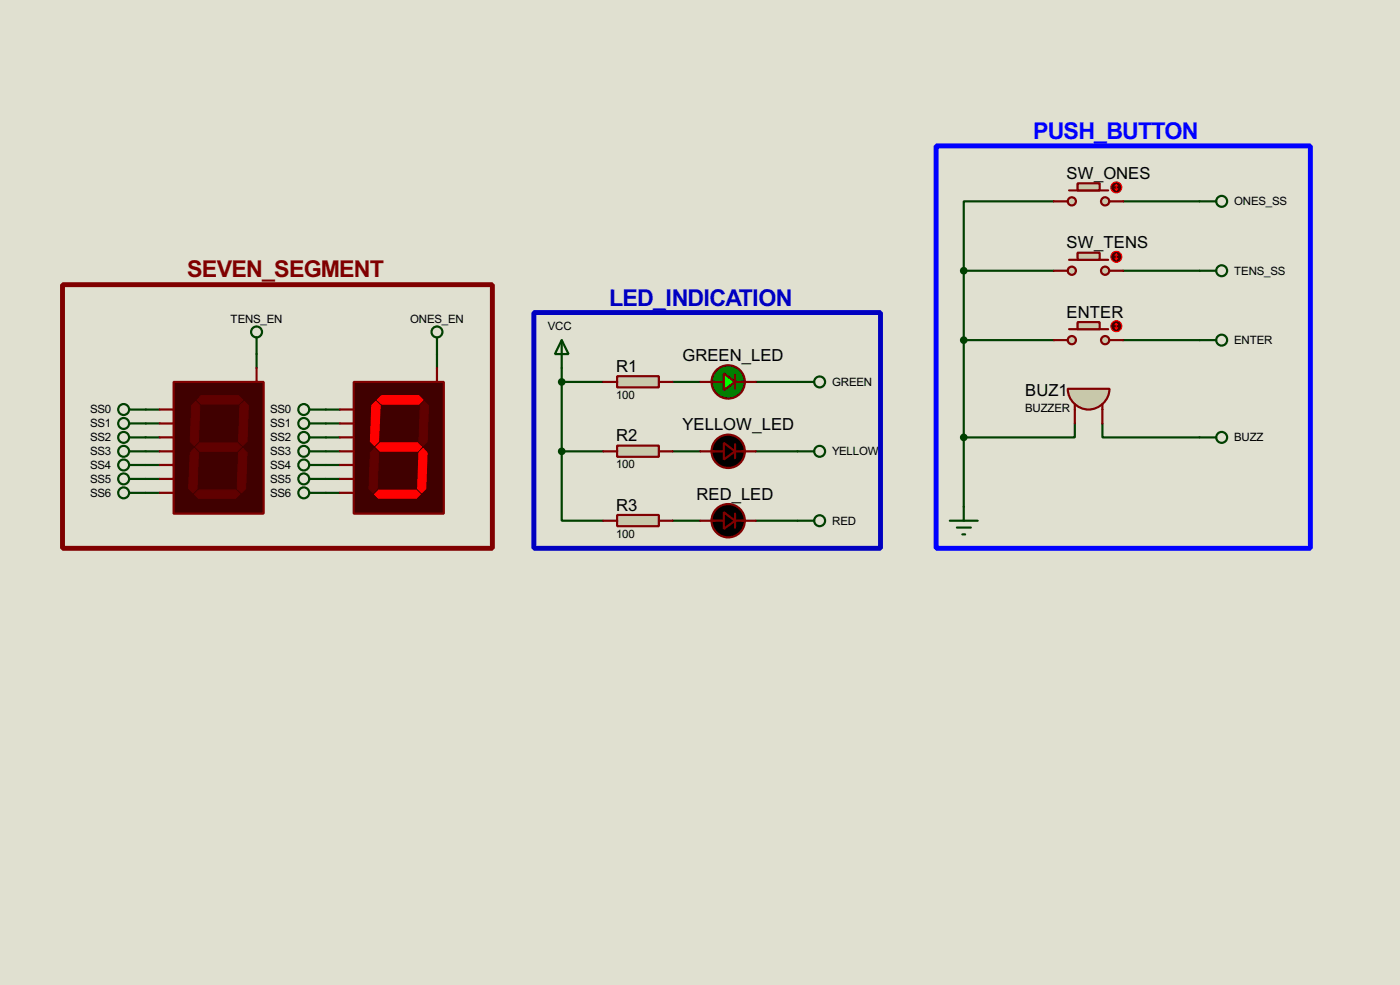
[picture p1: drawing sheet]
<svg xmlns="http://www.w3.org/2000/svg" width="256mm" height="180mm" viewBox="0 0 256 180" stroke-linecap="round" stroke-linejoin="round" font-family="sans-serif">
<path d="M0 0h256.5v180.3h-256.5z" fill="#e0e0d0"/>
<g fill="none" stroke="#004000" stroke-width=".4">
<path d="M193.1 36.9h-16.5v12.7M205.8 36.9h14M176.6 49.6h16.5M176.6 49.6v43.2M205.8 49.6h14M26.7 75h2.6M26.7 77.5h2.6M47 64.8v2.6M59.7 75h2.6M59.7 77.5h2.6M80.1 64.8v2.6M102.9 69.9h7.6"/>
<path d="M102.9 67.4v15.2M123.2 69.9h5.1M138.5 69.9h7.6M176.6 62.3h16.5M196.9 77.5v2.6h-20.3M202 77.5v2.6h17.8M205.8 62.3h14M26.7 82.6h2.6M26.7 80.1h2.6M26.7 85.1h2.6M26.7 87.7h2.6M26.7 90.2h2.6"/>
<path d="M59.7 82.6h2.6M59.7 80.1h2.6M59.7 85.1h2.6M59.7 87.7h2.6M59.7 90.2h2.6M102.9 82.6v12.7h7.6M102.9 82.6h7.6M123.2 82.6h5.1M123.2 95.3h5.1M138.5 82.6h7.6M138.5 95.3h7.6"/>
</g>
<circle cx="133.4" cy="69.9" r="3.1" fill="#008000" stroke="#800000" stroke-width=".4"/>
<path d="M130.4 69.9h2.2M134.7 68.6v2.6M134.7 69.9h1.8" fill="none" stroke="#800000" stroke-width=".4"/>
<path d="M132.6 68.4l2.1 1.5-2.1 1.5z" fill="#0f0" stroke="#800000" stroke-width=".4"/>
<path d="M128.3 69.9h2.6M135.9 69.9h2.6M128.3 82.6h4.3M128.3 95.3h4.3M134.7 81.3v2.6M134.7 94v2.6M134.7 82.6h3.8M134.7 95.3h3.8" fill="none" stroke="#800000" stroke-width=".4"/>
<g fill="#000" stroke="#800000" stroke-width=".4">
<path d="M132.6 81.1l2.1 1.5-2.1 1.5zM132.6 93.8l2.1 1.5-2.1 1.5z"/>
<circle cx="133.4" cy="95.3" r="3.1"/>
<circle cx="133.4" cy="82.6" r="3.1"/>
</g>
<path d="M132.4 82.6h2M132.9 82.1h1v1h-1zM133.4 81.6v2" fill="none" stroke="#000040" stroke-width=".2"/>
<g fill="#c8c8aa" stroke="#800000" stroke-width=".4">
<circle cx="202.4" cy="36.9" r=".75"/>
<circle cx="196.3" cy="36.9" r=".75"/>
</g>
<path d="M195.9 34.9h7.1" fill="none" stroke="#800000" stroke-width=".4"/>
<path d="M197.4 33.6h4.1v1.3h-4.1z" fill="#c8c8aa" stroke="#800000" stroke-width=".4"/>
<path d="M193.1 36.9h2.5M203.3 36.9h2.5" fill="none" stroke="#800000" stroke-width=".4"/>
<circle cx="204.5" cy="34.3" r="1" fill="#400000" stroke="#f00" stroke-width=".2"/>
<path d="M204.3 34.6l.2 .3M204.5 33.8v1.1M204.5 33.8l-.2 .3M204.5 33.8l.3 .3M204.8 34.6l-.3 .3" fill="none" stroke="#f00" stroke-width=".2"/>
<g fill="#c8c8aa" stroke="#800000" stroke-width=".4">
<circle cx="202.4" cy="49.6" r=".75"/>
<circle cx="196.3" cy="49.6" r=".75"/>
</g>
<path d="M195.9 47.6h7.1" fill="none" stroke="#800000" stroke-width=".4"/>
<path d="M197.4 46.3h4.1v1.3h-4.1z" fill="#c8c8aa" stroke="#800000" stroke-width=".4"/>
<path d="M193.1 49.6h2.5M203.3 49.6h2.5" fill="none" stroke="#800000" stroke-width=".4"/>
<circle cx="204.5" cy="47" r="1" fill="#400000" stroke="#f00" stroke-width=".2"/>
<path d="M204.3 47.3l.2 .3M204.5 46.5v1.1M204.5 46.5l-.2 .3M204.5 46.5l.3 .3M204.8 47.3l-.3 .3" fill="none" stroke="#f00" stroke-width=".2"/>
<g fill="#c8c8aa" stroke="#800000" stroke-width=".4">
<circle cx="202.4" cy="62.3" r=".75"/>
<circle cx="196.3" cy="62.3" r=".75"/>
</g>
<path d="M195.9 60.3h7.1" fill="none" stroke="#800000" stroke-width=".4"/>
<path d="M197.4 59h4.1v1.3h-4.1z" fill="#c8c8aa" stroke="#800000" stroke-width=".4"/>
<path d="M193.1 62.3h2.5M203.3 62.3h2.5" fill="none" stroke="#800000" stroke-width=".4"/>
<circle cx="204.5" cy="59.7" r="1" fill="#400000" stroke="#f00" stroke-width=".2"/>
<path d="M204.3 60l.2 .3M204.5 59.2v1.1M204.5 59.2l-.2 .3M204.5 59.2l.3 .3M204.8 60l-.3 .3" fill="none" stroke="#f00" stroke-width=".2"/>
<g fill="none" stroke="#004000" stroke-width=".4">
<path d="M146.1 69.9h3.1M146.1 82.6h3.1M146.1 95.3h3.1"/>
<circle cx="150.1" cy="69.9" r="1"/>
<circle cx="150.1" cy="82.6" r="1"/>
<circle cx="150.1" cy="95.3" r="1"/>
</g>
<path d="M113.1 68.9h7.6v2h-7.6z" fill="#c8c8aa" stroke="#800000" stroke-width=".4"/>
<path d="M110.5 69.9h2.6M120.7 69.9h2.5" fill="none" stroke="#800000" stroke-width=".4"/>
<path d="M113.1 81.6h7.6v2h-7.6z" fill="#c8c8aa" stroke="#800000" stroke-width=".4"/>
<path d="M110.5 82.6h2.6M120.7 82.6h2.5" fill="none" stroke="#800000" stroke-width=".4"/>
<path d="M113.1 94.3h7.6v2h-7.6z" fill="#c8c8aa" stroke="#800000" stroke-width=".4"/>
<path d="M110.5 95.3h2.6M120.7 95.3h2.5" fill="none" stroke="#800000" stroke-width=".4"/>
<g fill="none" stroke="#004000" stroke-width=".4">
<path d="M219.8 36.9h3M219.8 49.6h3M102.9 62.3l1.3 2.5h-2.5zM102.9 62.3v5.1M219.8 62.3h3M174 95.3h5.1M175.3 96.6h2.6M176.3 97.8h.5M176.6 92.8v2.5"/>
<circle cx="223.8" cy="36.9" r="1"/>
<circle cx="223.8" cy="49.6" r="1"/>
<circle cx="223.8" cy="62.3" r="1"/>
</g>
<g fill="#004000" stroke="#004000" stroke-width=".4">
<circle cx="102.9" cy="82.6" r=".5"/>
<circle cx="102.9" cy="69.9" r=".5"/>
</g>
<path d="M31.8 69.9h16.5v24.1h-16.5z" fill="#400000" stroke="#800000" stroke-width=".4"/>
<g fill="#600000" stroke="#600000" stroke-width=".18">
<path d="M36.9 72.4h6.8l.8 .8-.8 .8h-6.8l-.8-.8z" fill-rule="evenodd"/>
<path d="M44 74.2l.8-.7 .7 .7-.2 6.6-.8 .8-.8-.8z" fill-rule="evenodd"/>
<path d="M43.7 82.9l.8-.8 .8 .8-.3 6.6-.7 .7-.8-.7z" fill-rule="evenodd"/>
<path d="M35.6 90.5l.8-.8h6.8l.8 .8-.8 .7h-6.8z" fill-rule="evenodd"/>
<path d="M35.6 82.1l.8 .8-.3 6.6-.7 .7-.8-.7 .3-6.6z" fill-rule="evenodd"/>
<path d="M35.1 74.2l.8-.7 .7 .7-.2 6.6-.8 .8-.7-.8z" fill-rule="evenodd"/>
<path d="M35.9 81.8l.7-.7h6.9l.8 .7-.8 .8h-6.9z" fill-rule="evenodd"/>
</g>
<path d="M29.3 75h2.5M29.3 77.5h2.5M47 67.4v2.5M29.3 80.1h2.5M29.3 82.6h2.5M29.3 85.1h2.5M29.3 87.7h2.5M29.3 90.2h2.5" fill="none" stroke="#800000" stroke-width=".4"/>
<g fill="none" stroke="#004000" stroke-width=".4">
<path d="M23.7 75h3M23.7 77.5h3M23.7 80.1h3M23.7 82.6h3M23.7 85.1h3M23.7 87.7h3M23.7 90.2h3"/>
<circle cx="22.6" cy="75" r="1"/>
<circle cx="22.6" cy="77.5" r="1"/>
<circle cx="22.6" cy="82.6" r="1"/>
<circle cx="22.6" cy="90.2" r="1"/>
<circle cx="22.6" cy="87.7" r="1"/>
<circle cx="22.6" cy="85.1" r="1"/>
<circle cx="22.6" cy="80.1" r="1"/>
</g>
<path d="M64.8 69.9h16.5v24.1h-16.5z" fill="#400000" stroke="#800000" stroke-width=".4"/>
<g fill="#f00" stroke="#f00" stroke-width=".18">
<path d="M69.1 73.2l.8-.8h6.9l.7 .8-.7 .8h-6.9z" fill-rule="evenodd"/>
<path d="M77.5 82.1l.8 .8-.3 6.6-.7 .7-.8-.7 .3-6.6z" fill-rule="evenodd"/>
<path d="M68.6 90.5l.8-.8h6.9l.7 .8-.7 .7h-6.9z" fill-rule="evenodd"/>
<path d="M68.1 74.2l.8-.7 .8 .7-.3 6.6-.8 .8-.7-.8z" fill-rule="evenodd"/>
<path d="M68.9 81.8l.8-.7h6.8l.8 .7-.8 .8h-6.8z" fill-rule="evenodd"/>
</g>
<g fill="#600000" stroke="#600000" stroke-width=".18">
<path d="M77 74.2l.8-.7 .7 .7-.2 6.6-.8 .8-.7-.8z" fill-rule="evenodd"/>
<path d="M68.6 82.1l.8 .8-.3 6.6-.7 .7-.8-.7 .3-6.6z" fill-rule="evenodd"/>
</g>
<path d="M62.3 75h2.5M62.3 77.5h2.5M80.1 67.4v2.5M62.3 80.1h2.5M62.3 82.6h2.5M62.3 85.1h2.5M62.3 87.7h2.5M62.3 90.2h2.5" fill="none" stroke="#800000" stroke-width=".4"/>
<g fill="none" stroke="#004000" stroke-width=".4">
<path d="M56.7 75h3M56.7 77.5h3M56.7 80.1h3M56.7 82.6h3M56.7 85.1h3M56.7 87.7h3M56.7 90.2h3"/>
<circle cx="55.6" cy="77.5" r="1"/>
<circle cx="55.6" cy="75" r="1"/>
<circle cx="55.6" cy="82.6" r="1"/>
<circle cx="55.6" cy="90.2" r="1"/>
<circle cx="55.6" cy="87.7" r="1"/>
<circle cx="55.6" cy="85.1" r="1"/>
<circle cx="55.6" cy="80.1" r="1"/>
</g>
<path d="M195.6 71.2h7.7a3.8 3.8 0 0 1-3.9 3.8 3.8 3.8 0 0 1-3.8-3.8z" fill-rule="evenodd" fill="#c8c8aa" stroke="#800000" stroke-width=".4"/>
<path d="M196.9 74v3.5M202 74v3.5" fill="none" stroke="#800000" stroke-width=".4"/>
<g fill="none" stroke="#004000" stroke-width=".4">
<path d="M47 61.8v3M80.1 61.8v3M219.8 80.1h3"/>
<circle cx="47" cy="60.8" r="1"/>
<circle cx="80" cy="60.8" r="1"/>
<circle cx="223.8" cy="80.1" r="1"/>
</g>
<g fill="#004000" stroke="#004000" stroke-width=".4">
<circle cx="176.5" cy="80.1" r=".5"/>
<circle cx="176.5" cy="62.3" r=".5"/>
<circle cx="176.5" cy="49.6" r=".5"/>
</g>
<path d="M97.8 57.2h63.5v43.2h-63.5z" fill="none" stroke="#0000c0" stroke-width=".9"/>
<path d="M171.5 26.7h68.6v73.7h-68.6z" fill="none" stroke="#00f" stroke-width=".9"/>
<path d="M11.5 52.1h78.7v48.3h-78.7z" fill="none" stroke="#800000" stroke-width=".9"/>
<text font-size="4.8" fill="#00f" x="189.3" y="25.4">PUSH_BUTTON</text>
<text font-size="4.8" fill="#800000" x="34.3" y="50.8">SEVEN_SEGMENT</text>
<text font-size="4.8" fill="#0000c0" x="111.6" y="56">LED_INDICATION</text>
<g font-size="3.4">
<text x="195.4" y="32.8">SW_ONES</text>
<text x="195.4" y="45.5">SW_TENS</text>
<text x="195.4" y="58.2">ENTER</text>
<text x="112.9" y="68.1">R1</text>
<text x="125.1" y="66.1">GREEN_LED</text>
<text x="187.8" y="72.5">BUZ1</text>
<text x="112.9" y="80.8">R2</text>
<text x="125.1" y="78.8">YELLOW_LED</text>
<text x="112.9" y="93.5">R3</text>
<text x="127.6" y="91.5">RED_LED</text>
</g>
<g font-size="2.4">
<text x="226.1" y="37.6">ONES_SS</text>
<text x="226.1" y="50.3">TENS_SS</text>
<text x="42.3" y="59.2">TENS_EN</text>
<text x="75.2" y="59.2">ONES_EN</text>
<text x="100.4" y="60.4">VCC</text>
<text x="226.1" y="63">ENTER</text>
<text x="152.5" y="70.6">GREEN</text>
<text x="16.5" y="75.7">SS0</text>
<text x="49.5" y="75.7">SS0</text>
<text x="112.9" y="73">100</text>
<text x="187.8" y="75.4">BUZZER</text>
<text x="16.5" y="78.2">SS1</text>
<text x="16.5" y="80.8">SS2</text>
<text x="16.5" y="83.3">SS3</text>
<text x="49.5" y="78.2">SS1</text>
<text x="49.5" y="80.8">SS2</text>
<text x="49.5" y="83.3">SS3</text>
<text x="152.5" y="83.3">YELLOW</text>
<text x="226.1" y="80.8">BUZZ</text>
<text x="16.5" y="85.8">SS4</text>
<text x="16.5" y="88.4">SS5</text>
<text x="49.5" y="85.8">SS4</text>
<text x="49.5" y="88.4">SS5</text>
<text x="112.9" y="85.7">100</text>
<text x="16.5" y="90.9">SS6</text>
<text x="49.5" y="90.9">SS6</text>
<text x="112.9" y="98.4">100</text>
<text x="152.5" y="96">RED</text>
</g>
</svg>
